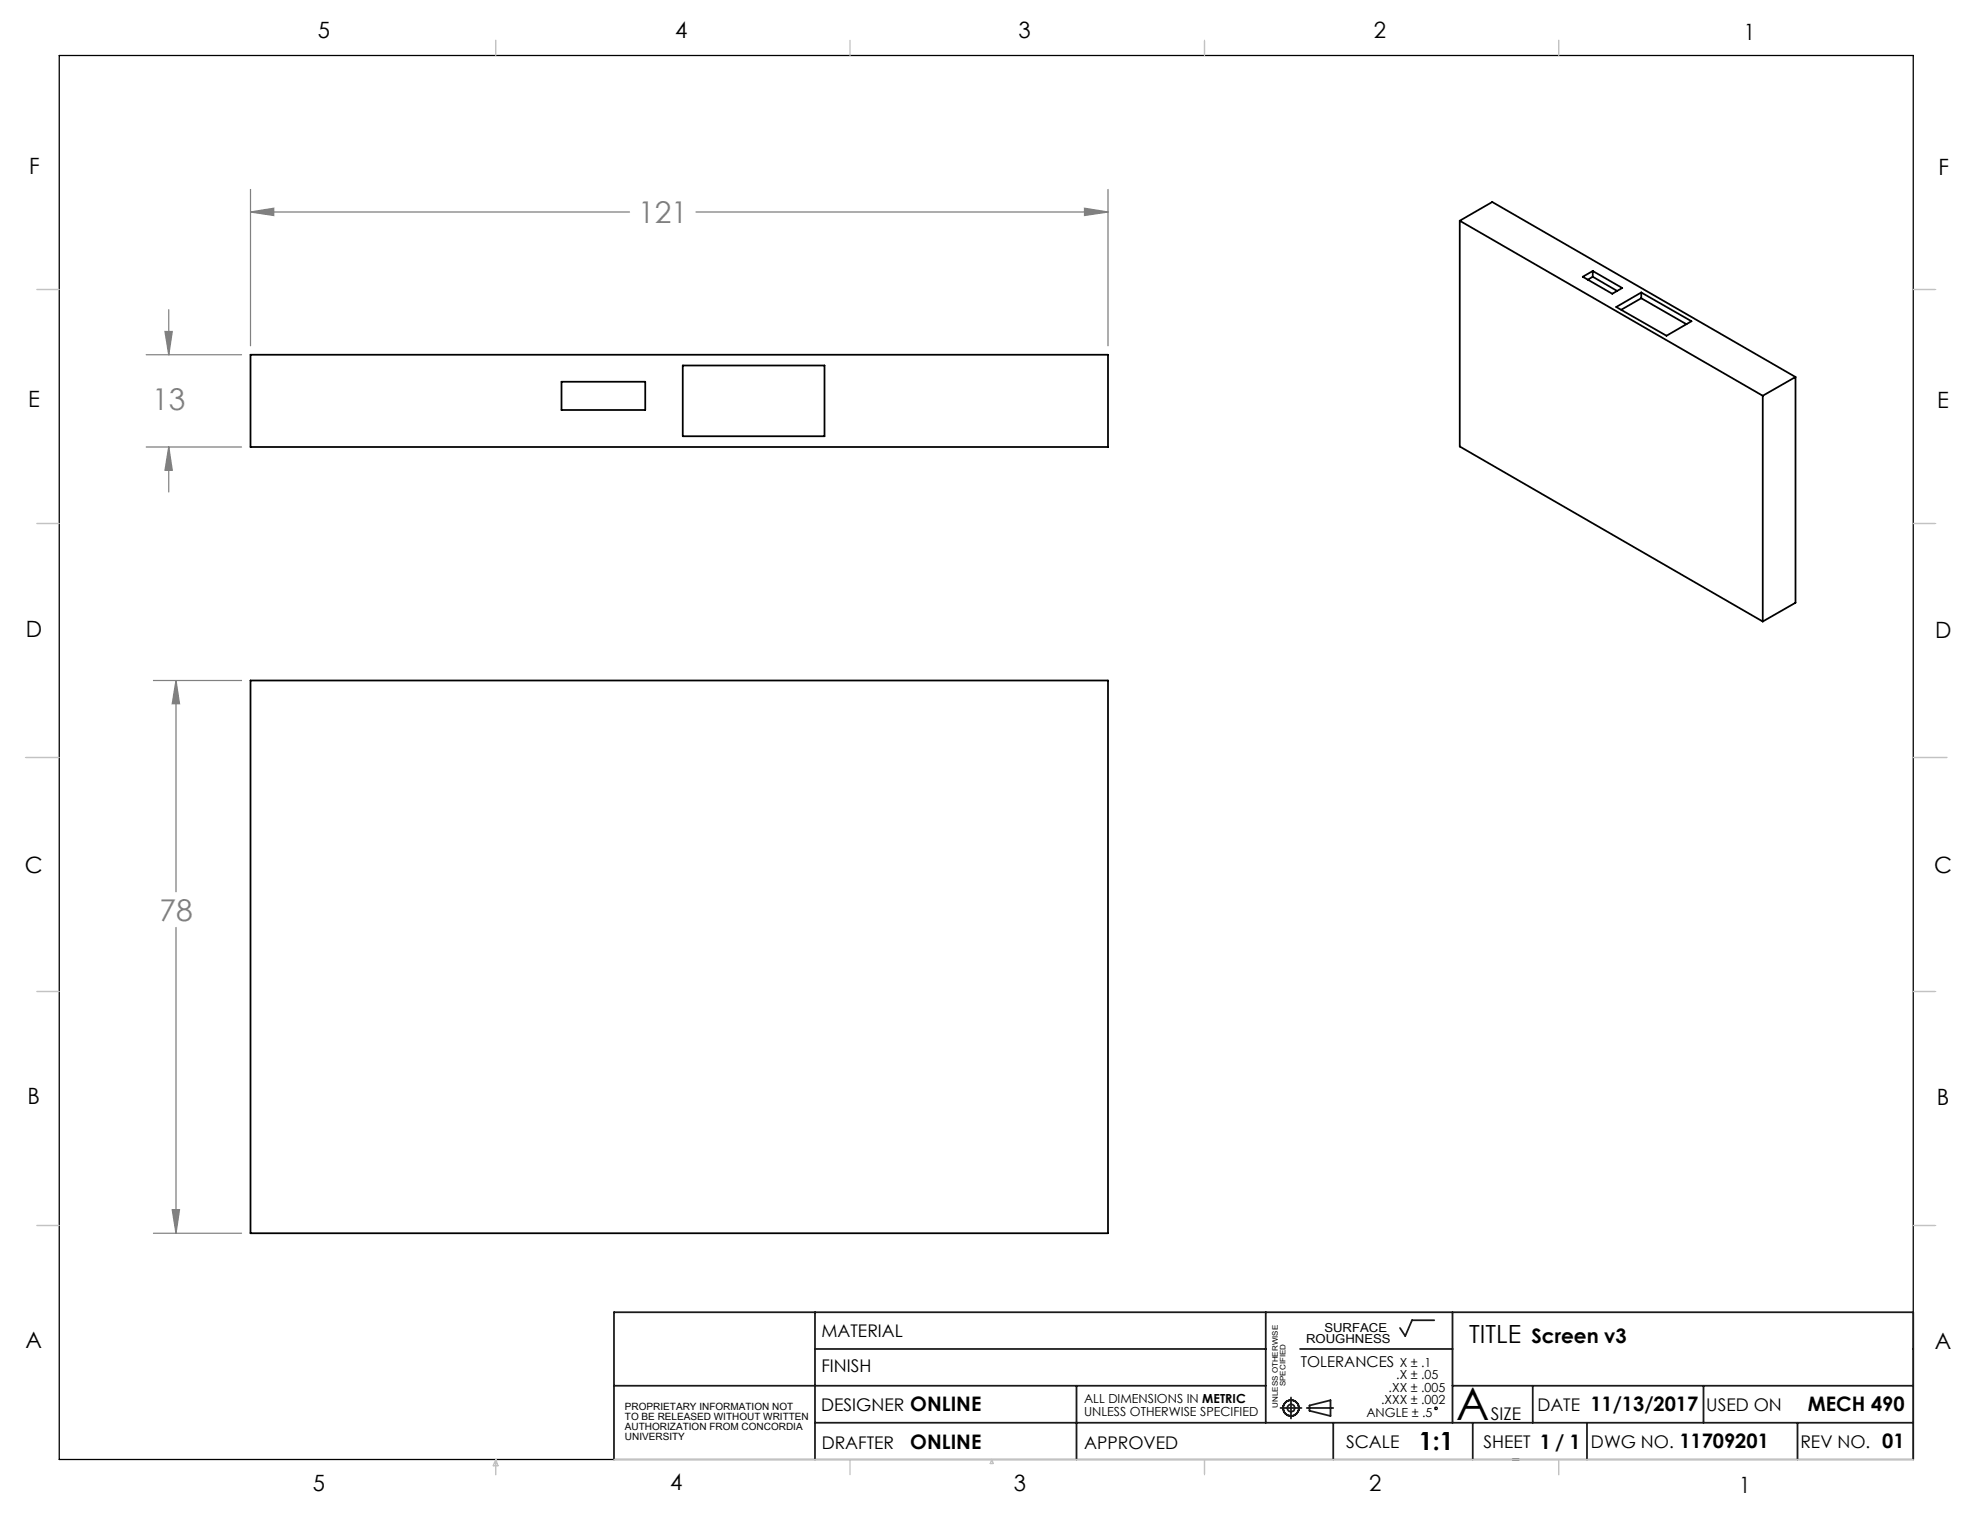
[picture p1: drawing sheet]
<svg xmlns="http://www.w3.org/2000/svg" width="279mm" height="216mm" viewBox="0 0 279 216" stroke-linecap="round" stroke-linejoin="round" font-family="sans-serif">
<g fill="none" stroke="#000" stroke-width=".18">
<path d="M8.4 7.8h261.6v198.2h-261.6z"/>
<circle cx="202.6" cy="198.7" r=".17"/>
</g>
<g fill="none" stroke="#191924" stroke-width=".25">
<path d="M86.6 195.5h92M115 185.2v20.8M115 190.4h63.6M151.9 195.5v10.5M178.6 185.2v15.6M180.7 198.7h3M182.2 197.2v3M183.4 190.4h21.6M184.4 198.7h3.7M184.8 198.3l2.9-.7v2.2l-2.9-.7zM202.4 186.3h-3.2l-.9 2.2-.7-1.1M205 185.2v15.6"/>
<path d="M205 195.5h65M216.3 195.5v5.3M240.4 195.5v5.3M86.6 206v-20.8h183.4v20.8M115 200.8h155M188.1 200.8v5.2M207.8 200.8v5.2M213.4 206h.9M223.9 200.8v5.2M253.6 200.8v5.2"/>
<circle cx="182.2" cy="198.7" r="1.11"/>
<circle cx="182.2" cy="198.7" r=".51"/>
</g>
<g fill="none" stroke="#808080" stroke-width=".18">
<path d="M35.3 29.9l3.3-.5v1zM35.3 26.7v22.1M35.3 29.9h53.5M98.2 29.9h58.2M153 29.4l3.4 .5-3.4 .5zM156.4 26.7v22.1M20.6 50.1h13.5M23.3 46.8h1l-.5 3.3zM23.8 43.7v6.4M20.6 63.1h13.5M23.8 63.1l.5 3.3h-1zM23.8 63.1v6.3"/>
<path d="M21.7 96h12.4M24.8 96l.5 3.3h-1zM24.8 96v29.8M24.8 130.9v43.1M21.7 174h12.4M24.3 170.7h1l-.5 3.3z"/>
</g>
<g fill="none" stroke="#c0c0c0" stroke-width=".18">
<path d="M70 5.7v2.1M119.9 5.7v2.1M170 5.7v2.1M220 5.7v2.1M5.2 40.9h3.2M270 40.9h3.2M5.2 73.9h3.2M270 73.9h3.2M3.6 106.9h4.8M270 106.9h4.7M5.2 139.9h3.2M270 139.9h3.2"/>
<path d="M5.2 172.9h3.2M270 172.9h3.2M70 206v2.1M70 206l.3 .8h-.7zM86.6 206h183.4M119.9 206v2.1M139.9 206l.3 .5h-.5zM170 206v2.1M220 206v2.1"/>
</g>
<path d="M153 29.4l3.4 .5-3.4 .5zM35.3 29.9l3.3-.5v1zM23.8 63.1l.5 3.3h-1zM23.3 46.8h1l-.5 3.3zM24.8 96l.5 3.3h-1zM24.3 170.7h1l-.5 3.3z" fill="#808080"/>
<g fill="none" stroke="#000" stroke-width=".25">
<path d="M206 31.2l42.7 24.6M206 31.2v31.8l42.7 24.7M206 31.2l4.6-2.7 42.8 24.7M223.3 39.1l1.5-.9 4.1 2.4-1.4 .9zM224.8 39.1l-.8 .4M224.8 39.1l3.4 2M224.8 38.2v.9M35.3 50.1h121.1v13h-121.1zM79.2 53.9h11.9v4h-11.9zM96.3 51.6h20v10h-20zM228.1 43.3l3.5-2 7.1 4-3.5 2.1zM231.6 42.1l-2.8 1.6"/>
<path d="M231.6 42.1l6.4 3.7M231.6 41.3v.8M248.7 55.8v31.9M253.4 53.2v31.9l-4.7 2.6M253.4 53.2l-4.7 2.6M35.3 96h121.1v78h-121.1z"/>
</g>
<text font-size="6.3" x="205.5" y="200.4">A</text>
<g font-size="4.2" fill="#808080">
<text x="90" y="31.5">121</text>
<text x="21.5" y="57.9">13</text>
<text x="22.5" y="129.9">78</text>
</g>
<g font-size="3.5">
<text x="207.3" y="189.5">TITLE</text>
<text x="200.2" y="204.7">1:1</text>
</g>
<g font-size="3.2">
<text x="44.8" y="5.4">5</text>
<text x="95.3" y="5.3">4</text>
<text x="143.7" y="5.4">3</text>
<text x="193.9" y="5.4">2</text>
<text x="246.1" y="5.7">1</text>
<text x="4.1" y="24.5">F</text>
<text x="273.5" y="24.7">F</text>
<text x="4" y="57.5">E</text>
<text x="273.4" y="57.6">E</text>
<text x="3.6" y="89.8">D</text>
<text x="273.1" y="90">D</text>
<text x="3.5" y="123.1">C</text>
<text x="272.9" y="123.3">C</text>
<text x="3.9" y="155.7">B</text>
<text x="273.3" y="155.9">B</text>
<text x="3.6" y="190.2">A</text>
<text x="273" y="190.3">A</text>
<text x="44.2" y="210.4">5</text>
<text x="94.6" y="210.3">4</text>
<text x="143.1" y="210.4">3</text>
<text x="193.2" y="210.3">2</text>
<text x="245.4" y="210.6">1</text>
</g>
<g font-size="2.8">
<text x="216.1" y="189.5">Screen v3</text>
<text x="128.5" y="199.2">ONLINE</text>
<text x="224.4" y="199.2">11/13/2017</text>
<text x="255.1" y="199.2">MECH 490</text>
<text x="128.5" y="204.5">ONLINE</text>
<text x="217.3" y="204.4">1 / 1</text>
<text x="237" y="204.4">11709201</text>
<text x="265.6" y="204.4">01</text>
</g>
<g font-size="2.5">
<text x="115.9" y="188.7">MATERIAL</text>
<text x="115.9" y="193.6">FINISH</text>
<text x="115.9" y="199.2">DESIGNER</text>
<text x="210.4" y="200.4">SIZE</text>
<text x="216.9" y="199.2">DATE</text>
<text x="240.8" y="199.2">USED ON</text>
<text x="115.9" y="204.5">DRAFTER</text>
<text x="153" y="204.5">APPROVED</text>
<text x="189.9" y="204.3">SCALE</text>
<text x="209.4" y="204.4">SHEET</text>
<text x="224.5" y="204.4">DWG NO.</text>
<text x="254" y="204.4">REV NO.</text>
</g>
<text font-size="2.1" x="183.6" y="192.8">TOLERANCES</text>
<g font-size="1.8">
<text x="196" y="196.4">.XX ± .005</text>
<text x="197" y="194.6">.X ± .05</text>
<text x="197.5" y="192.8">X ± .1</text>
<text x="153" y="198">ALL DIMENSIONS IN METRIC</text>
<text x="153" y="199.8">UNLESS OTHERWISE SPECIFIED</text>
<text x="192.8" y="199.9">ANGLE ± .5</text>
<text x="194.9" y="198.1">.XXX ± .002</text>
</g>
<g font-size="1.7">
<text x="184.3" y="189.6">ROUGHNESS</text>
<text x="186.9" y="187.9">SURFACE</text>
</g>
<g font-size="1.4">
<text x="88.2" y="199">PROPRIETARY INFORMATION NOT</text>
<text x="88.2" y="200.4">TO BE RELEASED WITHOUT WRITTEN</text>
<text x="88.2" y="201.8">AUTHORIZATION FROM CONCORDIA</text>
<text x="88.2" y="203.3">UNIVERSITY</text>
</g>
<g font-size="1.1">
<text x="181.4" y="195.6" transform="rotate(-90 181.4 195.6)">SPECIFIED</text>
<text x="180.3" y="198.6" transform="rotate(-90 180.3 198.6)">UNLESS OTHERWISE</text>
</g>
</svg>
